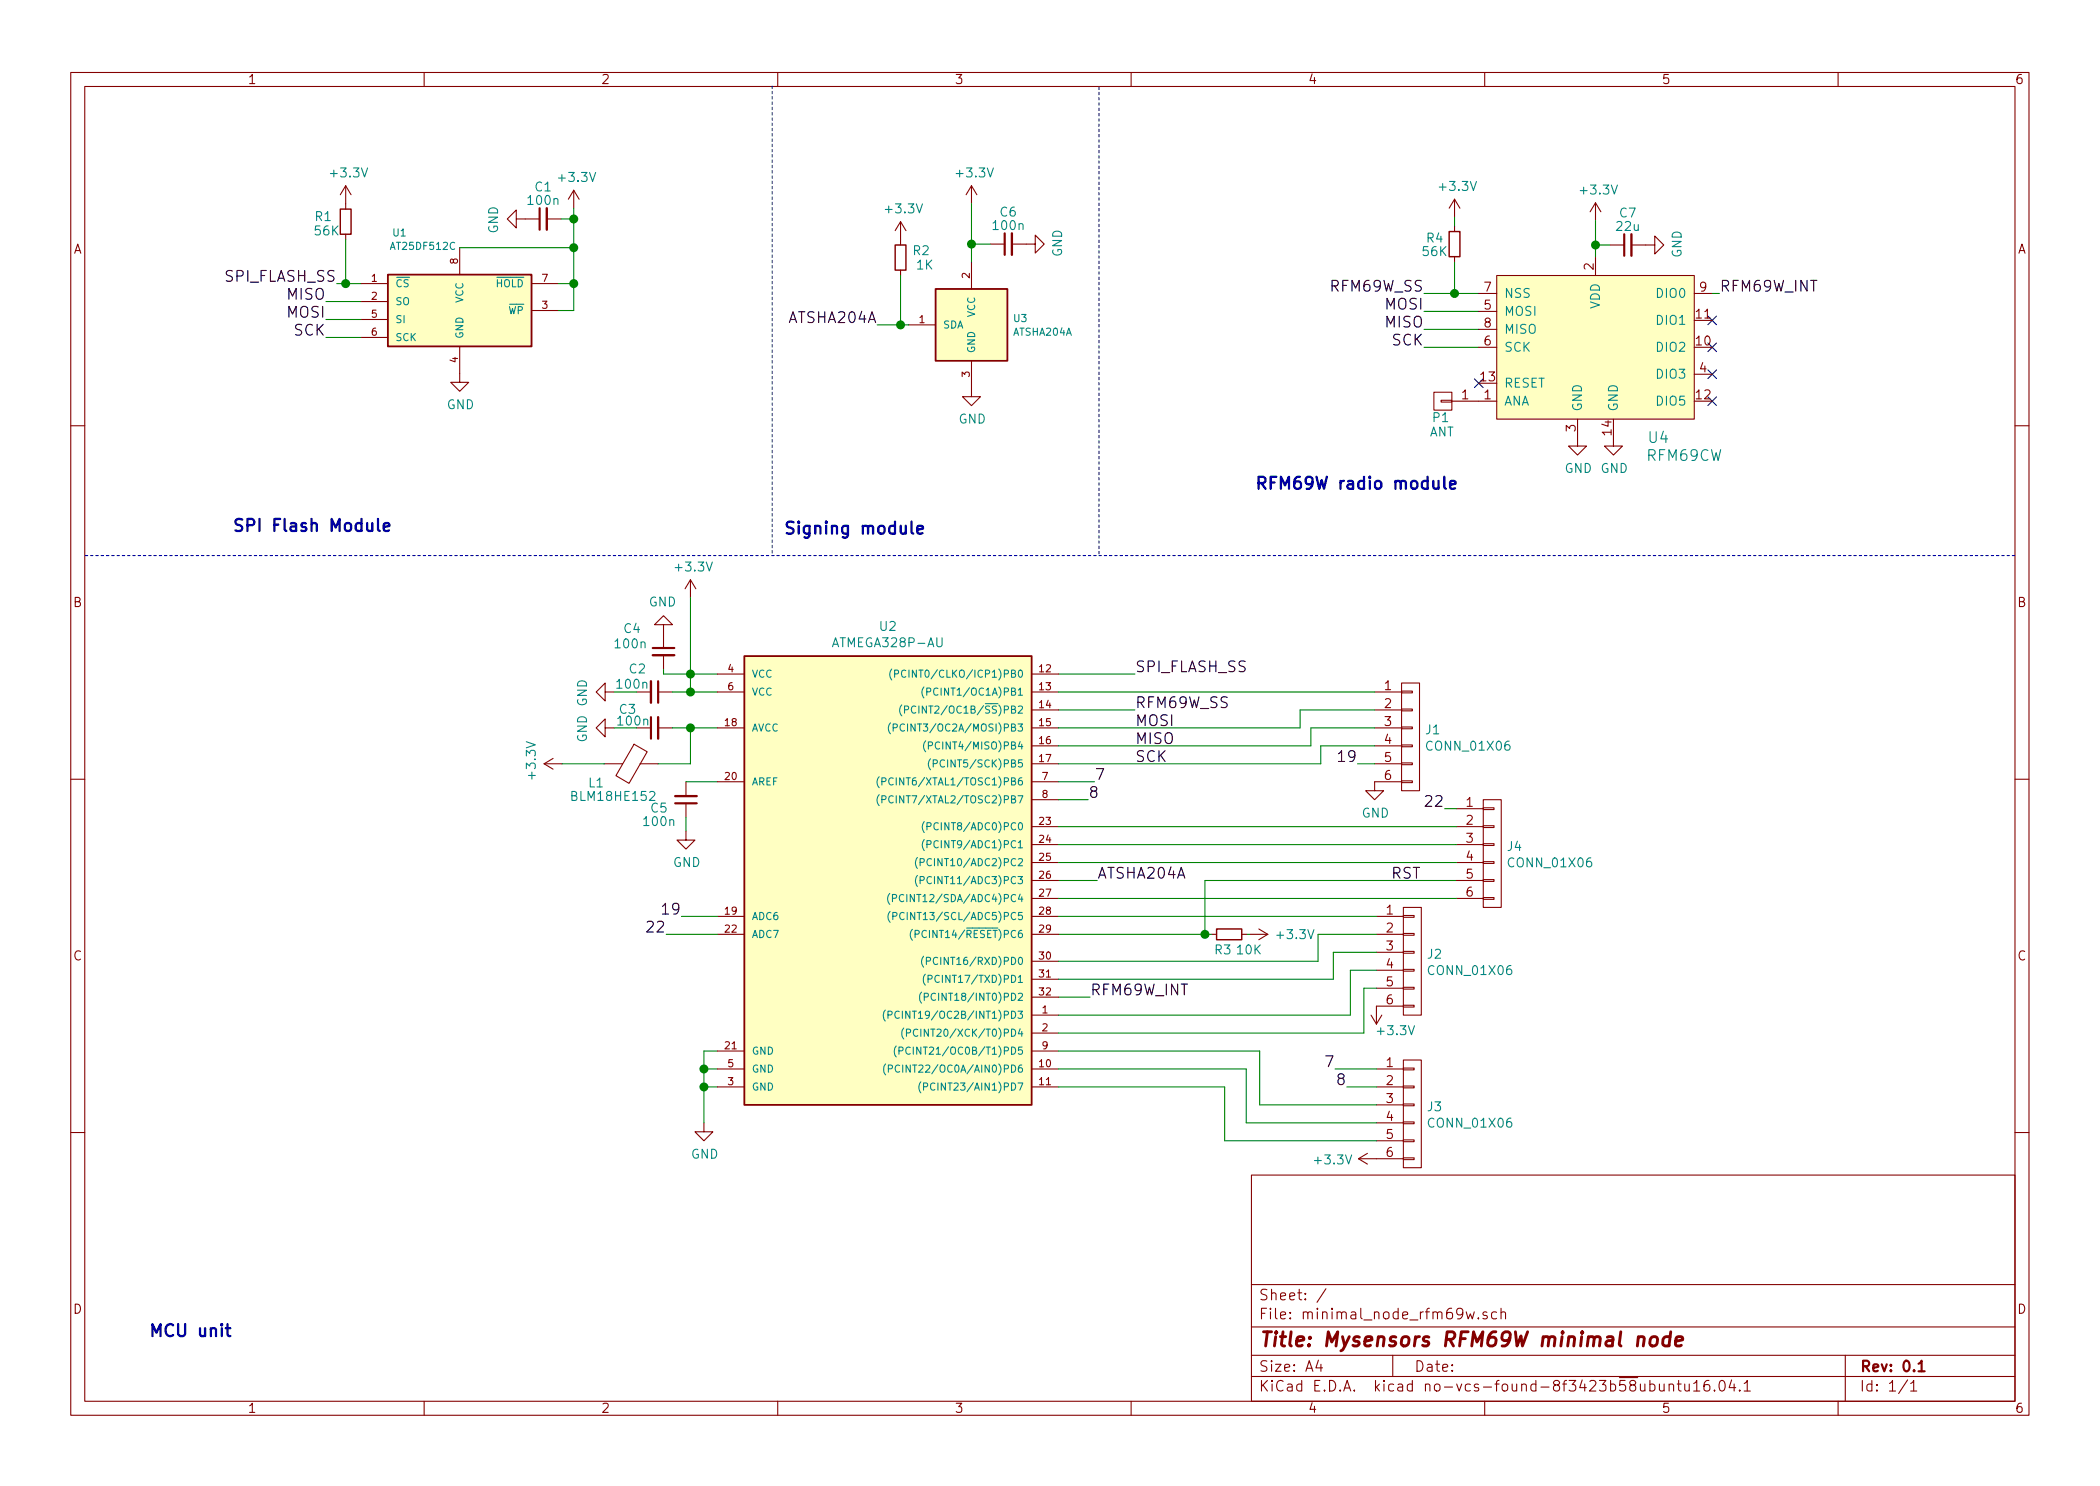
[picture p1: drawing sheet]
EESchema Schematic File Version 4
EELAYER 26 0
EELAYER END
$Descr A4 11693 8268
encoding utf-8
Sheet 1 1
Title "Mysensors RFM69W minimal node"
Date ""
Rev "0.1"
Comp ""
Comment1 ""
Comment2 ""
Comment3 ""
Comment4 ""
$EndDescr
$Comp
L minimal_node_rfm69w-archive:C_Small C5
U 1 1
P 3820 4445
F 0 "C5" H 3970 4495 50  0000 C CNN
F 1 "100n" H 3970 4570 50  0000 C CNN
F 2 "Capacitors_SMD:C_0402" H 3912 4354 50  0001 L CNN
F 3 "" H 3820 4445 50  0000 C CNN
	1    3820 4445
	-1   0    0    1   
$EndComp
$Comp
L minimal_node_rfm69w-archive:GND #PWR01
U 1 1
P 3820 4620
F 0 "#PWR01" H 3820 4370 50  0001 C CNN
F 1 "GND" H 3825 4447 50  0000 C CNN
F 2 "" H 3820 4620 50  0000 C CNN
F 3 "" H 3820 4620 50  0000 C CNN
	1    3820 4620
	1    0    0    -1  
$EndComp
$Comp
L minimal_node_rfm69w-archive:C_Small C3
U 1 1
P 3645 4045
F 0 "C3" V 3745 4195 50  0000 C CNN
F 1 "100n" V 3680 4165 50  0000 C CNN
F 2 "Capacitors_SMD:C_0402" H 3737 3954 50  0001 L CNN
F 3 "" H 3645 4045 50  0000 C CNN
	1    3645 4045
	0    -1   -1   0   
$EndComp
$Comp
L minimal_node_rfm69w-archive:C_Small C4
U 1 1
P 3695 3620
F 0 "C4" H 3520 3750 50  0000 C CNN
F 1 "100n" H 3510 3665 50  0000 C CNN
F 2 "Capacitors_SMD:C_0402" H 3787 3529 50  0001 L CNN
F 3 "" H 3695 3620 50  0000 C CNN
	1    3695 3620
	1    0    0    -1  
$EndComp
$Comp
L minimal_node_rfm69w-archive:GND #PWR02
U 1 1
P 3420 4045
F 0 "#PWR02" H 3420 3795 50  0001 C CNN
F 1 "GND" H 3425 3872 50  0000 C CNN
F 2 "" H 3420 4045 50  0000 C CNN
F 3 "" H 3420 4045 50  0000 C CNN
	1    3420 4045
	0    1    1    0   
$EndComp
$Comp
L minimal_node_rfm69w-archive:GND #PWR03
U 1 1
P 3920 6245
F 0 "#PWR03" H 3920 5995 50  0001 C CNN
F 1 "GND" H 3925 6072 50  0000 C CNN
F 2 "" H 3920 6245 50  0000 C CNN
F 3 "" H 3920 6245 50  0000 C CNN
	1    3920 6245
	1    0    0    -1  
$EndComp
$Comp
L minimal_node_rfm69w-archive:R_Small R3
U 1 1
P 6845 5195
F 0 "R3" V 6930 5160 50  0000 C CNN
F 1 "10K" V 6930 5305 50  0000 C CNN
F 2 "Resistors_SMD:R_0402" V 6741 5195 50  0001 C CNN
F 3 "" H 6845 5195 50  0000 C CNN
	1    6845 5195
	0    1    1    0   
$EndComp
Text Label 6320 3945 0    60   ~ 0
RFM69W_SS
Text Label 6320 4045 0    60   ~ 0
MOSI
Text Label 6320 4145 0    60   ~ 0
MISO
Text Label 6320 4245 0    60   ~ 0
SCK
Text Label 6070 5545 0    60   ~ 0
RFM69W_INT
Text Notes 6985 2730 0    67   ~ 13
RFM69W radio module
Text Label 7745 4895 0    60   ~ 0
RST
Text Notes 825  7450 0    67   ~ 13
MCU unit
$Comp
L minimal_node_rfm69w-archive:R_Small R4
U 1 1
P 8100 1350
F 0 "R4" H 8210 1320 50  0000 C CNN
F 1 "56K" H 8210 1395 50  0000 C CNN
F 2 "Resistors_SMD:R_0402" V 7996 1350 50  0001 C CNN
F 3 "" H 8100 1350 50  0000 C CNN
	1    8100 1350
	-1   0    0    1   
$EndComp
$Comp
L minimal_node_rfm69w-archive:GND #PWR04
U 1 1
P 8785 2425
F 0 "#PWR04" H 8785 2175 50  0001 C CNN
F 1 "GND" H 8790 2252 50  0000 C CNN
F 2 "" H 8785 2425 50  0000 C CNN
F 3 "" H 8785 2425 50  0000 C CNN
	1    8785 2425
	1    0    0    -1  
$EndComp
$Comp
L minimal_node_rfm69w-archive:GND #PWR05
U 1 1
P 8985 2425
F 0 "#PWR05" H 8985 2175 50  0001 C CNN
F 1 "GND" H 8990 2252 50  0000 C CNN
F 2 "" H 8985 2425 50  0000 C CNN
F 3 "" H 8985 2425 50  0000 C CNN
	1    8985 2425
	1    0    0    -1  
$EndComp
$Comp
L minimal_node_rfm69w-archive:+3.3V #PWR06
U 1 1
P 8885 1220
F 0 "#PWR06" H 8885 1070 50  0001 C CNN
F 1 "+3.3V" H 8900 1393 50  0000 C CNN
F 2 "" H 8885 1220 50  0000 C CNN
F 3 "" H 8885 1220 50  0000 C CNN
	1    8885 1220
	1    0    0    -1  
$EndComp
$Comp
L minimal_node_rfm69w-archive:C_Small C7
U 1 1
P 9065 1355
F 0 "C7" V 9240 1355 50  0000 C CNN
F 1 "22u" V 9165 1355 50  0000 C CNN
F 2 "Capacitors_SMD:C_0402" H 9157 1264 50  0001 L CNN
F 3 "" H 9065 1355 50  0000 C CNN
	1    9065 1355
	0    -1   -1   0   
$EndComp
$Comp
L minimal_node_rfm69w-archive:GND #PWR07
U 1 1
P 9165 1355
F 0 "#PWR07" H 9165 1105 50  0001 C CNN
F 1 "GND" H 9170 1182 50  0000 C CNN
F 2 "" H 9165 1355 50  0000 C CNN
F 3 "" H 9165 1355 50  0000 C CNN
	1    9165 1355
	0    -1   -1   0   
$EndComp
$Comp
L minimal_node_rfm69w-archive:+3.3V #PWR08
U 1 1
P 8100 1200
F 0 "#PWR08" H 8100 1050 50  0001 C CNN
F 1 "+3.3V" H 8115 1373 50  0000 C CNN
F 2 "" H 8100 1200 50  0000 C CNN
F 3 "" H 8100 1200 50  0000 C CNN
	1    8100 1200
	1    0    0    -1  
$EndComp
Text Label 9575 1625 0    60   ~ 0
RFM69W_INT
NoConn ~ 8235 2125
NoConn ~ 9535 1775
NoConn ~ 9535 1925
NoConn ~ 9535 2075
NoConn ~ 9535 2225
$Comp
L minimal_node_rfm69w-archive:Conn_01x01 P1
U 1 1
P 8035 2225
F 0 "P1" H 7995 2320 50  0000 L CNN
F 1 "ANT" H 7970 2400 50  0000 L CNN
F 2 "Pin_Headers:Pin_Header_Straight_1x01_Pitch2.00mm" H 8035 2225 50  0001 C CNN
F 3 "" H 8035 2225 50  0000 C CNN
	1    8035 2225
	-1   0    0    1   
$EndComp
$Comp
L minimal_node_rfm69w-archive:ATSHA204A U3
U 1 1
P 5610 1800
F 0 "U3" H 5639 1838 40  0000 L CNN
F 1 "ATSHA204A" H 5639 1762 40  0000 L CNN
F 2 "TO_SOT_Packages_SMD:SOT-23" H 5360 1800 30  0001 C CIN
F 3 "" H 5610 1800 60  0000 C CNN
	1    5610 1800
	1    0    0    -1  
$EndComp
$Comp
L minimal_node_rfm69w-archive:C_Small C6
U 1 1
P 5615 1350
F 0 "C6" V 5790 1350 50  0000 C CNN
F 1 "100n" V 5715 1350 50  0000 C CNN
F 2 "Capacitors_SMD:C_0402" H 5707 1259 50  0001 L CNN
F 3 "" H 5615 1350 50  0000 C CNN
	1    5615 1350
	0    -1   -1   0   
$EndComp
$Comp
L minimal_node_rfm69w-archive:GND #PWR09
U 1 1
P 5715 1350
F 0 "#PWR09" H 5715 1100 50  0001 C CNN
F 1 "GND" H 5720 1177 50  0000 C CNN
F 2 "" H 5715 1350 50  0000 C CNN
F 3 "" H 5715 1350 50  0000 C CNN
	1    5715 1350
	0    -1   -1   0   
$EndComp
$Comp
L minimal_node_rfm69w-archive:GND #PWR010
U 1 1
P 5410 2150
F 0 "#PWR010" H 5410 1900 50  0001 C CNN
F 1 "GND" H 5415 1977 50  0000 C CNN
F 2 "" H 5410 2150 50  0000 C CNN
F 3 "" H 5410 2150 50  0000 C CNN
	1    5410 2150
	1    0    0    -1  
$EndComp
Text Label 4885 1800 2    60   ~ 0
ATSHA204A
$Comp
L minimal_node_rfm69w-archive:R_Small R2
U 1 1
P 5015 1425
F 0 "R2" H 4900 1390 50  0000 C CNN
F 1 "1K" H 4880 1470 50  0000 C CNN
F 2 "Resistors_SMD:R_0402" V 4911 1425 50  0001 C CNN
F 3 "" H 5015 1425 50  0000 C CNN
	1    5015 1425
	-1   0    0    1   
$EndComp
Text Notes 4360 2980 0    67   ~ 13
Signing module
$Comp
L minimal_node_rfm69w-archive:+3.3V #PWR011
U 1 1
P 5410 1125
F 0 "#PWR011" H 5410 975 50  0001 C CNN
F 1 "+3.3V" H 5425 1298 50  0000 C CNN
F 2 "" H 5410 1125 50  0000 C CNN
F 3 "" H 5410 1125 50  0000 C CNN
	1    5410 1125
	1    0    0    -1  
$EndComp
$Comp
L minimal_node_rfm69w-archive:+3.3V #PWR012
U 1 1
P 5015 1325
F 0 "#PWR012" H 5015 1175 50  0001 C CNN
F 1 "+3.3V" H 5030 1498 50  0000 C CNN
F 2 "" H 5015 1325 50  0000 C CNN
F 3 "" H 5015 1325 50  0000 C CNN
	1    5015 1325
	1    0    0    -1  
$EndComp
Text Label 7930 1625 2    60   ~ 0
RFM69W_SS
Text Label 7930 1725 2    60   ~ 0
MOSI
Text Label 7930 1825 2    60   ~ 0
MISO
Text Label 7930 1925 2    60   ~ 0
SCK
$Comp
L minimal_node_rfm69w-archive:GND #PWR013
U 1 1
P 3420 3845
F 0 "#PWR013" H 3420 3595 50  0001 C CNN
F 1 "GND" H 3425 3672 50  0000 C CNN
F 2 "" H 3420 3845 50  0000 C CNN
F 3 "" H 3420 3845 50  0000 C CNN
	1    3420 3845
	0    1    1    0   
$EndComp
$Comp
L minimal_node_rfm69w-archive:C_Small C2
U 1 1
P 3645 3845
F 0 "C2" V 3515 3750 50  0000 C CNN
F 1 "100n" V 3600 3720 50  0000 C CNN
F 2 "Capacitors_SMD:C_0402" H 3737 3754 50  0001 L CNN
F 3 "" H 3645 3845 50  0000 C CNN
	1    3645 3845
	0    1    1    0   
$EndComp
Text Label 6110 4895 0    60   ~ 0
ATSHA204A
$Comp
L minimal_node_rfm69w-archive:+3.3V #PWR014
U 1 1
P 6960 5195
F 0 "#PWR014" H 6960 5045 50  0001 C CNN
F 1 "+3.3V" V 6960 5445 50  0000 C CNN
F 2 "" H 6960 5195 50  0000 C CNN
F 3 "" H 6960 5195 50  0000 C CNN
	1    6960 5195
	0    1    1    0   
$EndComp
$Comp
L minimal_node_rfm69w-archive:+3.3V #PWR015
U 1 1
P 3845 3320
F 0 "#PWR015" H 3845 3170 50  0001 C CNN
F 1 "+3.3V" H 3860 3493 50  0000 C CNN
F 2 "" H 3845 3320 50  0000 C CNN
F 3 "" H 3845 3320 50  0000 C CNN
	1    3845 3320
	1    0    0    -1  
$EndComp
$Comp
L minimal_node_rfm69w-archive:GND #PWR016
U 1 1
P 3695 3520
F 0 "#PWR016" H 3695 3270 50  0001 C CNN
F 1 "GND" H 3700 3347 50  0000 C CNN
F 2 "" H 3695 3520 50  0000 C CNN
F 3 "" H 3695 3520 50  0000 C CNN
	1    3695 3520
	-1   0    0    1   
$EndComp
$Comp
L minimal_node_rfm69w-archive:AT25DF512C U1
U 1 1
P 2560 1720
F 0 "U1" H 2225 2155 40  0000 C CNN
F 1 "AT25DF512C" H 2355 2080 40  0000 C CNN
F 2 "Housings_SOIC:SOIC-8_3.9x4.9mm_Pitch1.27mm" H 2560 1720 30  0001 C CIN
F 3 "" H 2560 1720 60  0000 C CNN
	1    2560 1720
	1    0    0    -1  
$EndComp
$Comp
L minimal_node_rfm69w-archive:+3.3V #PWR017
U 1 1
P 3195 1150
F 0 "#PWR017" H 3195 1000 50  0001 C CNN
F 1 "+3.3V" H 3210 1323 50  0000 C CNN
F 2 "" H 3195 1150 50  0000 C CNN
F 3 "" H 3195 1150 50  0000 C CNN
	1    3195 1150
	1    0    0    -1  
$EndComp
$Comp
L minimal_node_rfm69w-archive:C_Small C1
U 1 1
P 3025 1210
F 0 "C1" V 3200 1210 50  0000 C CNN
F 1 "100n" V 3125 1210 50  0000 C CNN
F 2 "Capacitors_SMD:C_0402" H 3117 1119 50  0001 L CNN
F 3 "" H 3025 1210 50  0000 C CNN
	1    3025 1210
	0    -1   -1   0   
$EndComp
$Comp
L minimal_node_rfm69w-archive:GND #PWR018
U 1 1
P 2925 1210
F 0 "#PWR018" H 2925 960 50  0001 C CNN
F 1 "GND" H 2930 1037 50  0000 C CNN
F 2 "" H 2925 1210 50  0000 C CNN
F 3 "" H 2925 1210 50  0000 C CNN
	1    2925 1210
	0    1    1    0   
$EndComp
$Comp
L minimal_node_rfm69w-archive:GND #PWR019
U 1 1
P 2560 2070
F 0 "#PWR019" H 2560 1820 50  0001 C CNN
F 1 "GND" H 2565 1897 50  0000 C CNN
F 2 "" H 2560 2070 50  0000 C CNN
F 3 "" H 2560 2070 50  0000 C CNN
	1    2560 2070
	1    0    0    -1  
$EndComp
$Comp
L minimal_node_rfm69w-archive:R_Small R1
U 1 1
P 1925 1225
F 0 "R1" H 2050 1200 50  0000 C CNN
F 1 "56K" H 2030 1280 50  0000 C CNN
F 2 "Resistors_SMD:R_0402" V 1821 1225 50  0001 C CNN
F 3 "" H 1925 1225 50  0000 C CNN
	1    1925 1225
	-1   0    0    1   
$EndComp
$Comp
L minimal_node_rfm69w-archive:+3.3V #PWR020
U 1 1
P 1925 1125
F 0 "#PWR020" H 1925 975 50  0001 C CNN
F 1 "+3.3V" H 1940 1298 50  0000 C CNN
F 2 "" H 1925 1125 50  0000 C CNN
F 3 "" H 1925 1125 50  0000 C CNN
	1    1925 1125
	1    0    0    -1  
$EndComp
Text Label 1875 1570 2    60   ~ 0
SPI_FLASH_SS
Text Label 1815 1770 2    60   ~ 0
MOSI
Text Label 1815 1670 2    60   ~ 0
MISO
Text Label 1815 1870 2    60   ~ 0
SCK
Text Label 6320 3745 0    60   ~ 0
SPI_FLASH_SS
Text Notes 1290 2965 0    67   ~ 13
SPI Flash Module
$Comp
L minimal_node_rfm69w-archive:Ferrite_Bead L1
U 1 1
P 3515 4245
F 0 "L1" V 3620 4050 50  0000 C CNN
F 1 "BLM18HE152" V 3695 4145 50  0000 C CNN
F 2 "Resistors_SMD:R_0603_HandSoldering" V 3445 4245 50  0001 C CNN
F 3 "" H 3515 4245 50  0001 C CNN
	1    3515 4245
	0    1    1    0   
$EndComp
$Comp
L minimal_node_rfm69w-archive:+3.3V #PWR021
U 1 1
P 3130 4245
F 0 "#PWR021" H 3130 4095 50  0001 C CNN
F 1 "+3.3V" H 3145 4418 50  0000 C CNN
F 2 "" H 3130 4245 50  0000 C CNN
F 3 "" H 3130 4245 50  0000 C CNN
	1    3130 4245
	0    -1   -1   0   
$EndComp
Wire Wire Line
	3995 4345 3820 4345
Wire Wire Line
	3820 4545 3820 4620
Wire Wire Line
	3745 4045 3845 4045
Wire Wire Line
	3745 3845 3845 3845
Connection ~ 3845 3845
Wire Wire Line
	3695 3745 3845 3745
Connection ~ 3845 3745
Connection ~ 3845 4045
Wire Wire Line
	3695 3745 3695 3720
Wire Wire Line
	3545 4045 3420 4045
Wire Wire Line
	3995 5845 3920 5845
Wire Wire Line
	3920 5845 3920 5945
Wire Wire Line
	3995 6045 3920 6045
Connection ~ 3920 6045
Wire Wire Line
	3995 5945 3920 5945
Connection ~ 3920 5945
Wire Wire Line
	6945 5195 6960 5195
Wire Wire Line
	5895 5195 6710 5195
Connection ~ 6710 5195
Wire Wire Line
	5895 3945 6320 3945
Wire Wire Line
	5895 5545 6070 5545
Wire Wire Line
	6710 4895 8110 4895
Wire Wire Line
	8885 1220 8885 1355
Wire Wire Line
	8965 1355 8885 1355
Connection ~ 8885 1355
Wire Notes Line
	475  3085 11220 3085
Wire Wire Line
	8100 1450 8100 1625
Connection ~ 8100 1625
Wire Wire Line
	8100 1250 8100 1200
Wire Wire Line
	5410 1125 5410 1350
Wire Wire Line
	5515 1350 5410 1350
Connection ~ 5410 1350
Wire Wire Line
	4885 1800 5015 1800
Wire Wire Line
	5015 1525 5015 1800
Connection ~ 5015 1800
Wire Wire Line
	7930 1625 8100 1625
Wire Wire Line
	8235 1725 7930 1725
Wire Wire Line
	8235 1825 7930 1825
Wire Wire Line
	8235 1925 7930 1925
Wire Wire Line
	3545 3845 3420 3845
Wire Wire Line
	5895 4895 6110 4895
Wire Notes Line
	4300 470  4300 3085
Wire Wire Line
	3195 1720 3110 1720
Wire Wire Line
	3195 1150 3195 1210
Wire Wire Line
	3195 1570 3110 1570
Wire Wire Line
	2560 1370 3195 1370
Connection ~ 3195 1570
Connection ~ 3195 1370
Wire Wire Line
	3125 1210 3195 1210
Connection ~ 3195 1210
Wire Wire Line
	1875 1570 1925 1570
Wire Wire Line
	2010 1670 1815 1670
Wire Wire Line
	2010 1770 1815 1770
Wire Wire Line
	2010 1870 1815 1870
Wire Wire Line
	1925 1325 1925 1570
Connection ~ 1925 1570
Wire Wire Line
	5895 3745 6320 3745
Wire Wire Line
	3845 3320 3845 3745
Wire Wire Line
	3845 4045 3845 4245
Wire Wire Line
	3845 4245 3665 4245
Wire Wire Line
	3130 4245 3365 4245
Wire Wire Line
	6710 4895 6710 5195
Wire Notes Line
	6120 475  6120 3085
$Comp
L minimal_node_rfm69w-archive:RFM69CW U4
U 1 1
P 8885 1875
F 0 "U4" H 9235 1325 60  0000 C CNN
F 1 "RFM69CW" H 9380 1225 60  0000 C CNN
F 2 "myfootprints:RFM69CW" H 8885 1875 60  0001 C CNN
F 3 "" H 8885 1875 60  0001 C CNN
	1    8885 1875
	1    0    0    -1  
$EndComp
Wire Wire Line
	9535 1625 9575 1625
$Comp
L minimal_node_rfm69w-archive:ATMEGA328P-AU U2
U 1 1
P 4895 4845
F 0 "U2" H 4945 6212 50  0000 C CNN
F 1 "ATMEGA328P-AU" H 4945 6121 50  0000 C CNN
F 2 "Housings_QFP:TQFP-32_7x7mm_Pitch0.8mm" H 4895 4845 50  0001 C CIN
F 3 "" H 4895 4845 50  0001 C CNN
	1    4895 4845
	1    0    0    -1  
$EndComp
$Comp
L minimal_node_rfm69w-archive:Conn_01x06 J2
U 1 1
P 7865 5295
F 0 "J2" H 7943 5336 50  0000 L CNN
F 1 "CONN_01X06" H 7943 5245 50  0000 L CNN
F 2 "Pin_Headers:Pin_Header_Straight_1x06_Pitch2.54mm" H 7865 5295 50  0001 C CNN
F 3 "" H 7865 5295 50  0001 C CNN
	1    7865 5295
	1    0    0    -1  
$EndComp
$Comp
L minimal_node_rfm69w-archive:Conn_01x06 J4
U 1 1
P 8310 4695
F 0 "J4" H 8388 4736 50  0000 L CNN
F 1 "CONN_01X06" H 8388 4645 50  0000 L CNN
F 2 "Pin_Headers:Pin_Header_Straight_1x06_Pitch2.54mm" H 8310 4695 50  0001 C CNN
F 3 "" H 8310 4695 50  0001 C CNN
	1    8310 4695
	1    0    0    -1  
$EndComp
$Comp
L minimal_node_rfm69w-archive:Conn_01x06 J1
U 1 1
P 7855 4045
F 0 "J1" H 7933 4086 50  0000 L CNN
F 1 "CONN_01X06" H 7933 3995 50  0000 L CNN
F 2 "Pin_Headers:Pin_Header_Straight_1x06_Pitch2.54mm" H 7855 4045 50  0001 C CNN
F 3 "" H 7855 4045 50  0001 C CNN
	1    7855 4045
	1    0    0    -1  
$EndComp
$Comp
L minimal_node_rfm69w-archive:Conn_01x06 J3
U 1 1
P 7865 6145
F 0 "J3" H 7943 6186 50  0000 L CNN
F 1 "CONN_01X06" H 7943 6095 50  0000 L CNN
F 2 "Pin_Headers:Pin_Header_Straight_1x06_Pitch2.54mm" H 7865 6145 50  0001 C CNN
F 3 "" H 7865 6145 50  0001 C CNN
	1    7865 6145
	1    0    0    -1  
$EndComp
Wire Wire Line
	5895 3845 7655 3845
Wire Wire Line
	5895 4595 8110 4595
Wire Wire Line
	8110 4695 5895 4695
Wire Wire Line
	5895 4795 8110 4795
Wire Wire Line
	5895 4995 8110 4995
Wire Wire Line
	5895 5095 7665 5095
Wire Wire Line
	7665 5195 7340 5195
Wire Wire Line
	7340 5195 7340 5345
Wire Wire Line
	7340 5345 5895 5345
Wire Wire Line
	5895 5445 7425 5445
Wire Wire Line
	7425 5445 7425 5295
Wire Wire Line
	7425 5295 7665 5295
Wire Wire Line
	5895 5645 7520 5645
Wire Wire Line
	7520 5645 7520 5395
Wire Wire Line
	7520 5395 7665 5395
Wire Wire Line
	5895 5745 7595 5745
Wire Wire Line
	7595 5745 7595 5495
Wire Wire Line
	7595 5495 7665 5495
Wire Wire Line
	8110 4495 8045 4495
Wire Wire Line
	3995 5195 3710 5195
Text Label 3710 5195 2    60   ~ 0
22
Text Label 8045 4495 2    60   ~ 0
22
Text Label 7560 4245 2    60   ~ 0
19
Wire Wire Line
	3995 5095 3795 5095
Text Label 3795 5095 2    60   ~ 0
19
Wire Wire Line
	5895 4045 7240 4045
Wire Wire Line
	7240 4045 7240 3945
Wire Wire Line
	7240 3945 7655 3945
Wire Wire Line
	7655 4045 7300 4045
Wire Wire Line
	7300 4045 7300 4145
Wire Wire Line
	7300 4145 5895 4145
Wire Wire Line
	7655 4145 7355 4145
Wire Wire Line
	7355 4145 7355 4245
Wire Wire Line
	7355 4245 5895 4245
Wire Wire Line
	7655 4245 7560 4245
Wire Wire Line
	5895 4345 6095 4345
Wire Wire Line
	5895 4445 6060 4445
Text Label 6095 4345 0    60   ~ 0
7
Text Label 6060 4445 0    60   ~ 0
8
Wire Wire Line
	7665 5945 7435 5945
Wire Wire Line
	7665 6045 7500 6045
Text Label 7435 5945 2    60   ~ 0
7
Text Label 7500 6045 2    60   ~ 0
8
Wire Wire Line
	7665 6145 7015 6145
Wire Wire Line
	7015 6145 7015 5845
Wire Wire Line
	7015 5845 5895 5845
Wire Wire Line
	5895 5945 6940 5945
Wire Wire Line
	6940 5945 6940 6245
Wire Wire Line
	6940 6245 7665 6245
Wire Wire Line
	7665 6345 6820 6345
Wire Wire Line
	6820 6345 6820 6045
Wire Wire Line
	6820 6045 5895 6045
$Comp
L minimal_node_rfm69w-archive:GND #PWR022
U 1 1
P 7655 4345
F 0 "#PWR022" H 7655 4095 50  0001 C CNN
F 1 "GND" H 7660 4172 50  0000 C CNN
F 2 "" H 7655 4345 50  0000 C CNN
F 3 "" H 7655 4345 50  0000 C CNN
	1    7655 4345
	1    0    0    -1  
$EndComp
$Comp
L minimal_node_rfm69w-archive:+3.3V #PWR023
U 1 1
P 7665 5595
F 0 "#PWR023" H 7665 5445 50  0001 C CNN
F 1 "+3.3V" H 7560 5735 50  0000 C CNN
F 2 "" H 7665 5595 50  0000 C CNN
F 3 "" H 7665 5595 50  0000 C CNN
	1    7665 5595
	-1   0    0    1   
$EndComp
$Comp
L minimal_node_rfm69w-archive:+3.3V #PWR024
U 1 1
P 7665 6445
F 0 "#PWR024" H 7665 6295 50  0001 C CNN
F 1 "+3.3V" V 7655 6690 50  0000 C CNN
F 2 "" H 7665 6445 50  0000 C CNN
F 3 "" H 7665 6445 50  0000 C CNN
	1    7665 6445
	0    -1   -1   0   
$EndComp
Wire Wire Line
	3845 3845 3995 3845
Wire Wire Line
	3845 3745 3995 3745
Wire Wire Line
	3845 3745 3845 3845
Wire Wire Line
	3845 4045 3995 4045
Wire Wire Line
	3920 6045 3920 6245
Wire Wire Line
	3920 5945 3920 6045
Wire Wire Line
	6710 5195 6745 5195
Wire Wire Line
	8885 1355 8885 1425
Wire Wire Line
	8100 1625 8235 1625
Wire Wire Line
	5410 1350 5410 1450
Wire Wire Line
	5015 1800 5060 1800
Wire Wire Line
	3195 1570 3195 1720
Wire Wire Line
	3195 1370 3195 1570
Wire Wire Line
	3195 1210 3195 1370
Wire Wire Line
	1925 1570 2010 1570
$EndSCHEMATC
